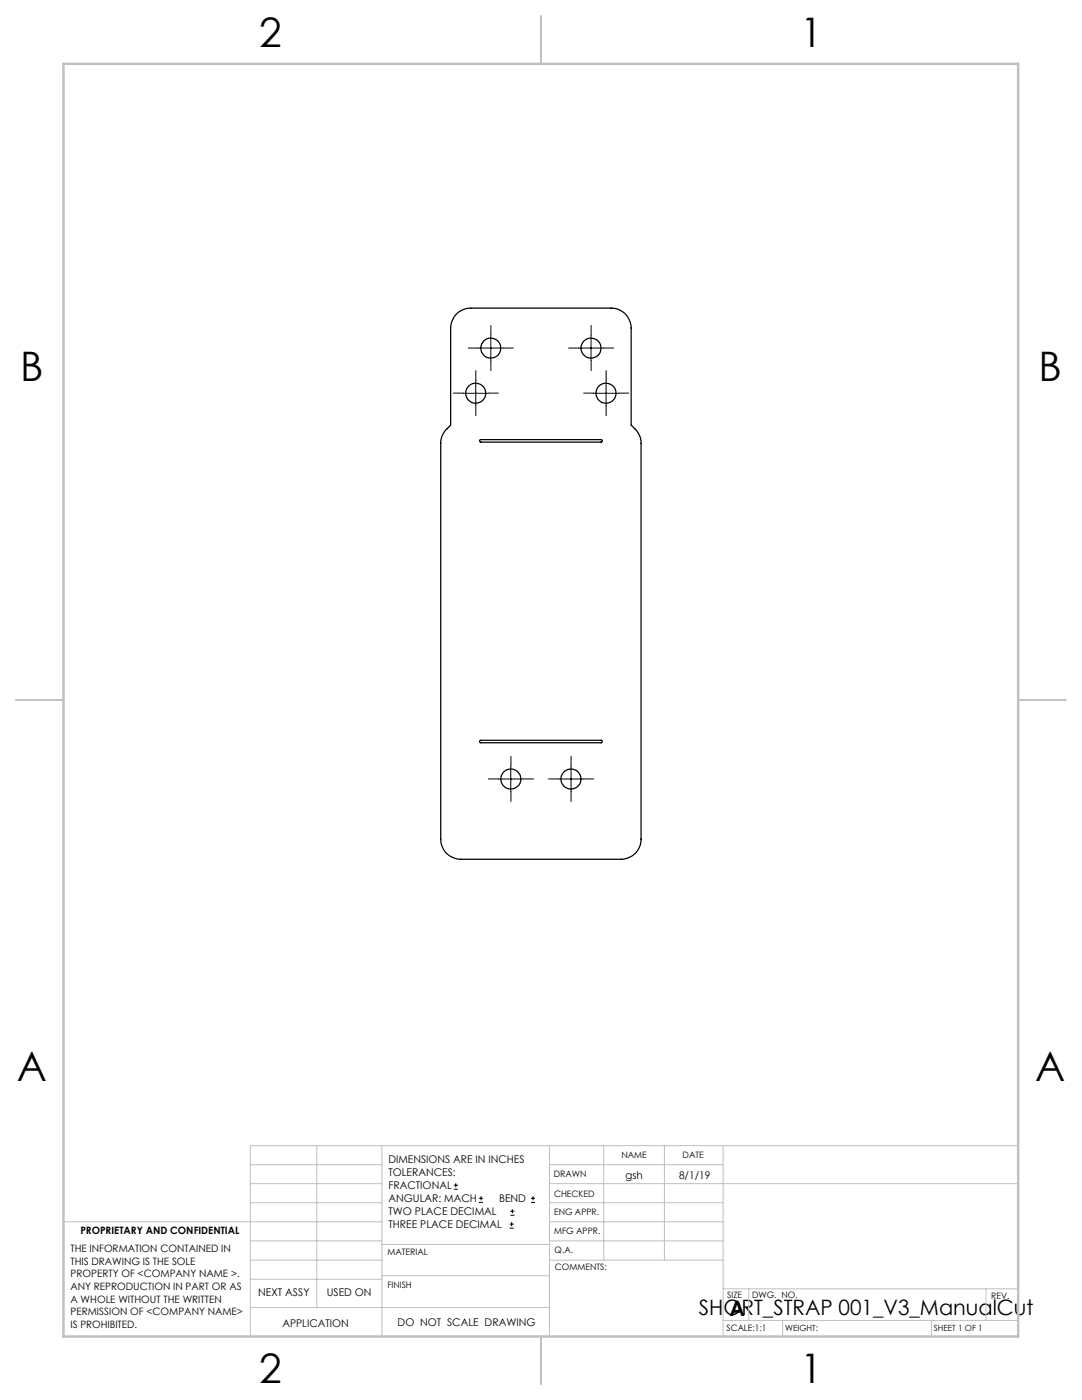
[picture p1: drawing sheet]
<svg xmlns="http://www.w3.org/2000/svg" width="216mm" height="279mm" viewBox="0 0 216 279" stroke-linecap="round" stroke-linejoin="round" font-family="sans-serif">
<g fill="none" stroke="#000" stroke-width=".2">
<path d="M92.4 78.5h5M94.9 76v5M95.4 69.5h5M97.9 67v5M115.4 69.5h5M117.9 67v5M118.4 78.5h5M120.9 76v5M99.4 155.5h5M101.9 153v5M111.4 155.5h5M113.9 153v5"/>
<path d="M90.6 237.3h.8M90.6 236.5h.8M90.9 236.1v.9M95.6 240h.8M95.6 239.1h.8M96 238.7v.8M105.9 240h.9M105.9 239.1h.9M106.4 238.7v.8M101.7 245.1h.8M101.7 244.3h.8M101.8 242.5h.9"/>
<path d="M101.8 241.7h.9M102.1 243.9v.8M102.2 241.3v.8"/>
</g>
<g fill="none" stroke="#000" stroke-width=".2" stroke-dasharray="15.2 1.3 1.3 1.3">
<path d="M92.4 78.5h-1.9M94.9 76v-2M95.4 69.5h-1.9M97.4 78.5h2M97.9 67v-2M97.9 72v2M100.5 69.5h1.9M115.5 69.5h-2M118 67v-2M118 72v2M118.5 78.5h-2M120.5 69.5h1.9"/>
<path d="M121 76v-2M123.5 78.5h1.9M94.9 81v2M121 81v2M99.4 155.5h-1.9M101.9 153v-2M101.9 158v2M104.4 155.5h2M111.5 155.5h-2M114 153v-2M114 158v2M116.5 155.5h1.9"/>
</g>
<g fill="none" stroke="#c0c0c0" stroke-width=".2">
<path d="M50 232.4h26.2M50 236.2h26.2M63.2 228.6v32.3M76.2 228.6v38.1M109.6 228.6v38.1M109.6 232.4h34.7M109.6 236.2h93.6M120.5 228.6v22.9M132.6 228.6v22.9M144.3 228.6v38.1M203.2 228.6h-153.2v38.1M12.7 243.8h63.5"/>
<path d="M50 251.5h26.2M50 240h26.2M50 247.7h26.2M50 255.3h26.2M76.2 254.6h33.4M76.2 248.4h33.4M109.6 251.5h34.7M109.6 243.8h34.7M109.6 240h34.7M109.6 247.7h34.7M144.3 257.2h58.9M149.4 257.2v6.3"/>
<path d="M196.7 257.2v6.3M50 260.9h59.6M144.3 263.5h58.9M156.2 263.5v3.2M185.9 263.5v3.2"/>
</g>
<path d="M108 3.2v9.5M3.1 139.7h9.6M203.2 139.7h9.5M108 266.7v9.6" fill="none" stroke="#c0c0c0" stroke-width=".25"/>
<path d="M12.7 12.7h190.5v254h-190.5z" fill="none" stroke="#c0c0c0" stroke-width=".5"/>
<g fill="none" stroke="#000" stroke-width=".25">
<path d="M91.3 62.4a4.3 4.3 0 0 1 2.6-.9h28a3.9 3.9 0 0 1 4 4v19.3a4.6 4.6 0 0 1 2 3.7v79a3.9 3.9 0 0 1-4 4h-32a4 4 0 0 1-4-4v-79a4.4 4.4 0 0 1 2-3.7v-19.3a4.4 4.4 0 0 1 1.4-3.1zM95.7 87.8l24.2-.1a.25 .25 0 0 1 .3 .3 .25 .25 0 0 1-.3 .2h-24l-.2-.1zM95.7 147.8l24.2-.1a.25 .25 0 0 1 .3 .3 .25 .25 0 0 1-.3 .2h-24h-.2z"/>
<circle cx="94.9" cy="78.5" r="2"/>
<circle cx="97.9" cy="69.5" r="2"/>
<circle cx="117.9" cy="69.5" r="2"/>
<circle cx="120.9" cy="78.5" r="2"/>
<circle cx="101.9" cy="155.5" r="2"/>
<circle cx="113.9" cy="155.5" r="2"/>
</g>
<g font-size="8.1">
<text x="51.7" y="9.3">2</text>
<text x="159.7" y="9.3">1</text>
<text x="4" y="76">B</text>
<text x="207.2" y="76">B</text>
<text x="3.3" y="215.7">A</text>
<text x="206.5" y="215.7">A</text>
<text x="51.7" y="276">2</text>
<text x="159.7" y="276">1</text>
</g>
<g font-size="4.2">
<text x="139.5" y="262.4">SHORT_STRAP 001_V3_ManualCut</text>
<text x="145.6" y="262.7">A</text>
</g>
<g font-size="2.1">
<text x="77.5" y="232.2">DIMENSIONS ARE IN INCHES</text>
<text x="77.5" y="234.7">TOLERANCES:</text>
<text x="77.5" y="237.3">FRACTIONAL</text>
<text x="77.5" y="239.9">ANGULAR: MACH</text>
<text x="99.6" y="239.9">BEND</text>
<text x="124.8" y="235.2">gsh</text>
<text x="135.5" y="235.2">8/1/19</text>
<text x="77.5" y="242.5">TWO PLACE DECIMAL</text>
<text x="77.5" y="245.1">THREE PLACE DECIMAL</text>
<text x="51.5" y="258.7">NEXT ASSY</text>
<text x="65.2" y="258.6">USED ON</text>
<text x="56.3" y="264.8">APPLICATION</text>
<text x="79.3" y="264.6">DO NOT SCALE DRAWING</text>
</g>
<g font-size="2">
<text x="14.1" y="249.9">THE INFORMATION CONTAINED IN</text>
<text x="16" y="246.3">PROPRIETARY AND CONFIDENTIAL</text>
<text x="14.1" y="252.4">THIS DRAWING IS THE SOLE</text>
<text x="14.1" y="254.9">PROPERTY OF &lt;COMPANY NAME &gt;.</text>
<text x="14.1" y="257.4">ANY REPRODUCTION IN PART OR AS</text>
<text x="14.1" y="260">A WHOLE WITHOUT THE WRITTEN</text>
<text x="14.1" y="262.5">PERMISSION OF &lt;COMPANY NAME&gt;</text>
<text x="14.1" y="265">IS PROHIBITED.</text>
</g>
<g font-size="1.8">
<text x="124" y="231.1">NAME</text>
<text x="136.2" y="231.1">DATE</text>
<text x="110.5" y="234.8">DRAWN</text>
<text x="110.5" y="238.9">CHECKED</text>
<text x="110.6" y="242.5">ENG APPR.</text>
<text x="77.3" y="250.5">MATERIAL</text>
<text x="110.6" y="246.3">MFG APPR.</text>
<text x="110.7" y="250">Q.A.</text>
<text x="77.3" y="257">FINISH</text>
<text x="110.7" y="253.5">COMMENTS:</text>
<text x="145.1" y="259">SIZE</text>
<text x="150.1" y="259.1">DWG. NO.</text>
<text x="197.8" y="259.2">REV.</text>
<text x="145" y="265.7">SCALE:1:1</text>
</g>
<g font-size="1.7">
<text x="156.7" y="265.7">WEIGHT:</text>
<text x="186.3" y="265.7">SHEET 1 OF 1</text>
</g>
</svg>
